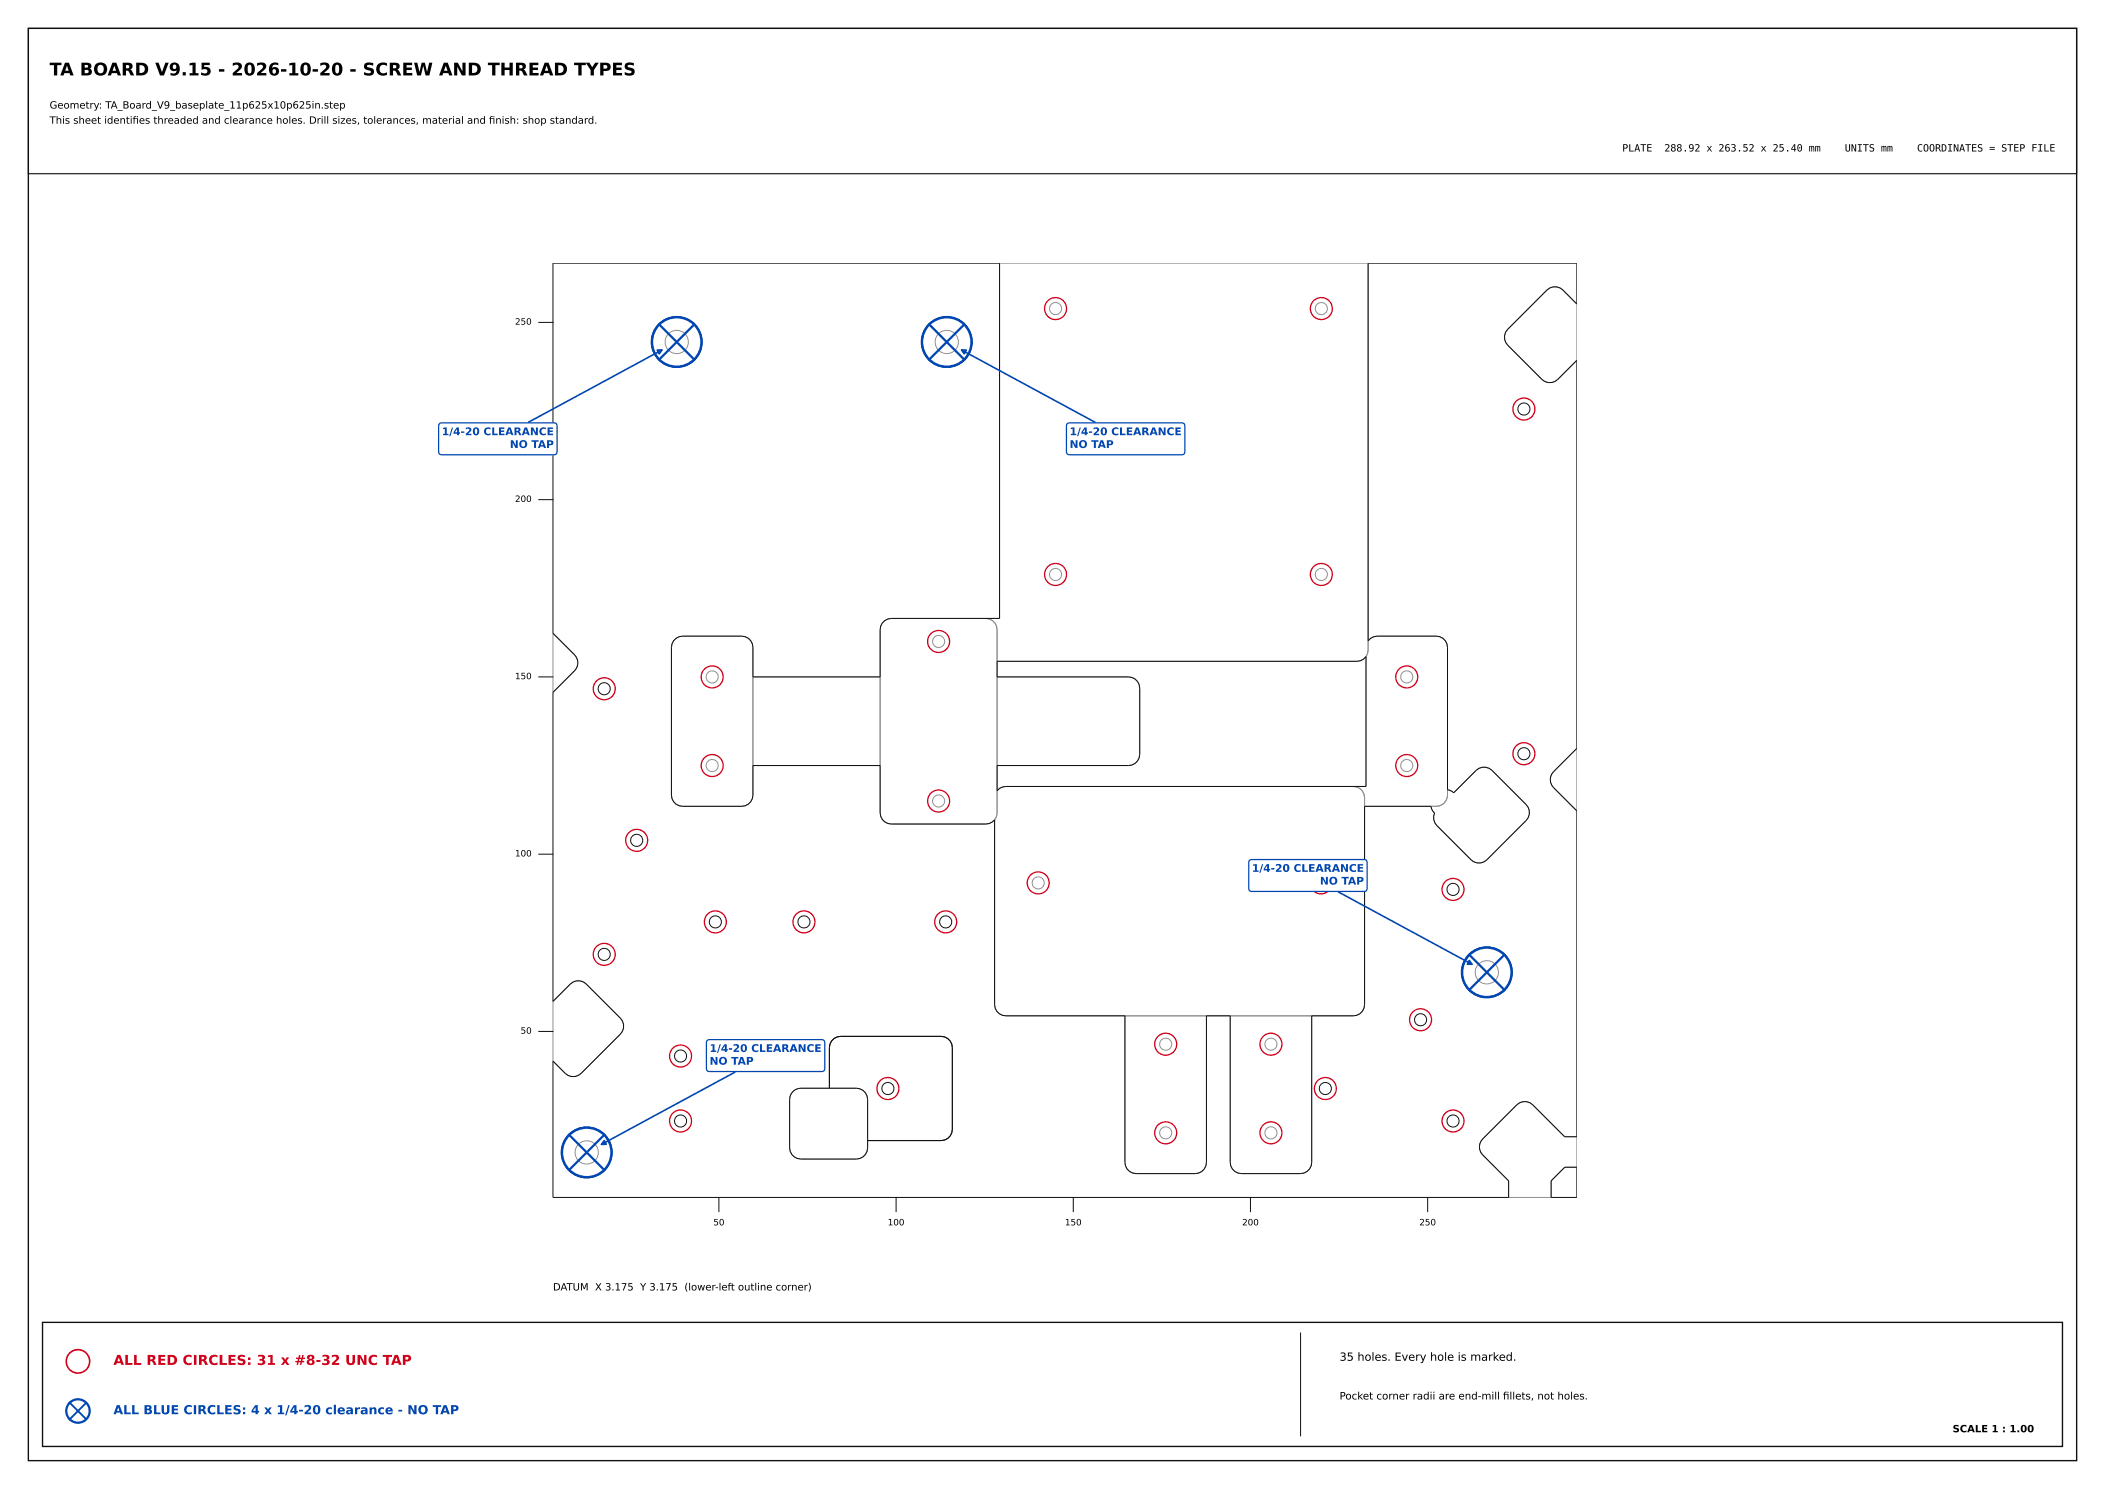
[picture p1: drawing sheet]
<svg xmlns="http://www.w3.org/2000/svg" width="594mm" height="420mm" viewBox="0 0 594 420" stroke-linecap="round" stroke-linejoin="round" font-family="sans-serif">
<g fill="none" stroke="#909090" stroke-width=".28">
<path d="M425.5 92.9l11-11.1a3.2 3.2 0 0 1 4.5 0l4 3.9v15.9l-5.4 5.4a3.2 3.2 0 0 1-4.5 0l-9.6-9.6a3.2 3.2 0 0 1 0-4.5zM156 178.6l6.1 6.1a3.2 3.2 0 0 1 0 4.5l-6.1 6.1zM278.2 174.4a3.2 3.2 0 0 1 3.2 3.2v51.7M190.1 180.7l.7-.7 .9-.4 .9-.2h16.7a3.2 3.2 0 0 1 3.2 3.2v41.7a3.2 3.2 0 0 1-3.2 3.1h-16.7a3.2 3.2 0 0 1-3.1-3.1v-41.7l.1-1zM212.5 190.9h35.9M281.4 190.9h37a3.2 3.2 0 0 1 3.2 3.2v18.7a3.2 3.2 0 0 1-3.2 3.1h-37M386.1 183.4v-109.2h-104v100.2h-30.6a3.2 3.2 0 0 0-3.1 3.2v51.7a3.2 3.2 0 0 0 3.1 3.1h26.7a3.2 3.2 0 0 0 3.2-3.1M386.1 183.4a3.2 3.2 0 0 1-3.2 3.1h-101.5M386.1 183.4l-.2 .9-.4 .9v36.6h-101.7l-1.7 .6-.7 .6M386.1 180.8l.7-.8 .9-.4 .9-.2h16.7a3.2 3.2 0 0 1 3.2 3.2v41.7M212.5 215.9h35.9M438.4 217.7l6.6-6.6v17.6l-6.6-6.5a3.2 3.2 0 0 1 0-4.5z"/>
<path d="M381.9 221.8a3.2 3.2 0 0 1 3.2 3.2v58.4a3.2 3.2 0 0 1-3.2 3.1h-98.1a3.2 3.2 0 0 1-3.1-3.1v-52.1l.6-1.3 .1-.7M385.1 227.4h20.2M408.5 224.3a3.2 3.2 0 0 1-3.2 3.1M408.5 222.8l1.2 .4 .5 .4 6.3-6.3a3.2 3.2 0 0 1 4.5 0l9.7 9.6a3.2 3.2 0 0 1 0 4.5l-11.1 11.1a3.2 3.2 0 0 1-4.5 0l-9.6-9.6a3.2 3.2 0 0 1-.7-3.6l-.5-.5-.5-1.4M160.9 277.6a3.2 3.2 0 0 1 4.5 0l9.7 9.6a3.2 3.2 0 0 1 0 4.5l-11.1 11.1a3.2 3.2 0 0 1-4.5 0l-3.5-3.5v-16.8zM317.4 286.5v41.4a3.2 3.2 0 0 0 3.2 3.1h16.7a3.2 3.2 0 0 0 3.1-3.1v-41.4M347.1 286.5v41.4a3.2 3.2 0 0 0 3.2 3.1h16.7a3.2 3.2 0 0 0 3.1-3.1v-41.4M224.1 307.6l.9-.5 1-.1h15.7a3.2 3.2 0 0 1 3.1 3.1v13.7a3.2 3.2 0 0 1-3.1 3.1h-15.7a3.2 3.2 0 0 1-3.2-3.1v-13.7l.2-1 .4-.8zM428 311.6a3.2 3.2 0 0 1 4.5 0l9 9h3.5v8.6h-3.4l-3.9 3.9v4.7h-12v-4.7l-7.3-7.3a3.2 3.2 0 0 1 0-4.5z"/>
<circle cx="191" cy="96.5" r="7.1"/>
<circle cx="191" cy="96.5" r="3.3"/>
<circle cx="267.2" cy="96.5" r="7.1"/>
<circle cx="267.2" cy="96.5" r="3.3"/>
<circle cx="297.9" cy="87" r="1.73"/>
<circle cx="372.9" cy="87" r="1.73"/>
<circle cx="297.9" cy="162" r="1.73"/>
<circle cx="372.9" cy="162" r="1.73"/>
<circle cx="201" cy="190.9" r="1.73"/>
<circle cx="264.9" cy="180.9" r="1.73"/>
<circle cx="397" cy="190.9" r="1.73"/>
<circle cx="201" cy="215.9" r="1.73"/>
<circle cx="397" cy="215.9" r="1.73"/>
<circle cx="264.9" cy="225.9" r="1.73"/>
<circle cx="293" cy="249" r="1.73"/>
<circle cx="372.8" cy="249" r="1.73"/>
<circle cx="419.6" cy="274.3" r="7.1"/>
<circle cx="419.6" cy="274.3" r="3.3"/>
<circle cx="328.9" cy="294.5" r="1.73"/>
<circle cx="358.6" cy="294.5" r="1.73"/>
<circle cx="328.9" cy="319.5" r="1.73"/>
<circle cx="358.6" cy="319.5" r="1.73"/>
<circle cx="165.6" cy="325.1" r="7.1"/>
<circle cx="165.6" cy="325.1" r="3.3"/>
</g>
<g fill="none" stroke="#101010" stroke-width=".28">
<path d="M156 74.2h126.1v100.2h-30.6a3.2 3.2 0 0 0-3.1 3.2v13.3h-35.9v-8.3a3.2 3.2 0 0 0-3.2-3.2h-16.7a3.2 3.2 0 0 0-3.1 3.2v41.7a3.2 3.2 0 0 0 3.1 3.1h16.7a3.2 3.2 0 0 0 3.2-3.1v-8.4h35.9v13.4a3.2 3.2 0 0 0 3.1 3.1h26.7l1.8-.5 .7-.6v52.1a3.2 3.2 0 0 0 3.1 3.1h33.6v41.4a3.2 3.2 0 0 0 3.2 3.1h16.7a3.2 3.2 0 0 0 3.1-3.1v-41.4h6.7v41.4a3.2 3.2 0 0 0 3.2 3.1h16.7a3.2 3.2 0 0 0 3.1-3.1v-41.4h11.8a3.2 3.2 0 0 0 3.2-3.1v-56h18.7l.5 1.4 .5 .5a3.2 3.2 0 0 0 .7 3.6l9.6 9.6a3.2 3.2 0 0 0 4.5 0l11.1-11.1a3.2 3.2 0 0 0 0-4.5l-9.7-9.6a3.2 3.2 0 0 0-4.5 0l-6.3 6.3-.5-.4-1.2-.4v-40.2a3.2 3.2 0 0 0-3.2-3.2h-16.7l-.9 .2-.9 .4-.7 .8v-106.6h58.9v11.5l-4-3.9a3.2 3.2 0 0 0-4.5 0l-11 11.1a3.2 3.2 0 0 0 0 4.5l9.6 9.6a3.2 3.2 0 0 0 4.5 0l5.4-5.4v109.5l-6.6 6.6a3.2 3.2 0 0 0 0 4.5l6.6 6.5v91.9h-3.5l-9-9a3.2 3.2 0 0 0-4.5 0l-9.6 9.7a3.2 3.2 0 0 0 0 4.5l7.3 7.3v4.7h-269.7v-38.5l3.5 3.5a3.2 3.2 0 0 0 4.5 0l11.1-11.1a3.2 3.2 0 0 0 0-4.5l-9.7-9.6a3.2 3.2 0 0 0-4.5 0l-4.9 4.9v-87.2l6.1-6.1a3.2 3.2 0 0 0 0-4.5l-6.1-6.1zM152 90.9h4M152 140.9h4M152 190.9h4M281.4 186.5h101.5l1-.1 .9-.5 .7-.7v36.6h-101.7l-1.7 .6-.7 .6v-7.1h37a3.2 3.2 0 0 0 3.2-3.1v-18.7a3.2 3.2 0 0 0-3.2-3.2h-37zM152 240.9h4M152 290.9h4M223.8 307.8l.7-.5 1.5-.3h15.7a3.2 3.2 0 0 1 3.1 3.1v13.7a3.2 3.2 0 0 1-3.1 3.1h-15.7a3.2 3.2 0 0 1-3.2-3.1v-13.7l.1-.8zM234 307v-11.5a3.2 3.2 0 0 1 3.2-3.2h28.4a3.2 3.2 0 0 1 3.1 3.2v23.1a3.2 3.2 0 0 1-3.1 3.1h-20.8M202.9 337.8v4M252.9 337.8v4M302.9 337.8v4"/>
<path d="M352.9 337.8v4M402.9 337.8v4M441.6 329.2h3.4v8.6h-7.3v-4.7z"/>
<circle cx="191" cy="96.5" r="7.1"/>
<circle cx="267.2" cy="96.5" r="7.1"/>
<circle cx="430" cy="115.4" r="1.73"/>
<circle cx="170.5" cy="194.3" r="1.73"/>
<circle cx="430" cy="212.6" r="1.73"/>
<circle cx="179.7" cy="237" r="1.73"/>
<circle cx="410" cy="250.9" r="1.73"/>
<circle cx="170.5" cy="269.2" r="1.73"/>
<circle cx="201.9" cy="260" r="1.73"/>
<circle cx="226.9" cy="260" r="1.73"/>
<circle cx="266.9" cy="260" r="1.73"/>
<circle cx="419.6" cy="274.3" r="7.1"/>
<circle cx="192" cy="297.9" r="1.73"/>
<circle cx="400.9" cy="287.6" r="1.73"/>
<circle cx="192" cy="316.2" r="1.73"/>
<circle cx="250.5" cy="307" r="1.73"/>
<circle cx="374" cy="307" r="1.73"/>
<circle cx="410" cy="316.2" r="1.73"/>
<circle cx="165.6" cy="325.1" r="7.1"/>
</g>
<g fill="none" stroke="#d0021b" stroke-width=".37">
<circle cx="297.9" cy="87" r="3.1"/>
<circle cx="372.9" cy="87" r="3.1"/>
<circle cx="430" cy="115.4" r="3.1"/>
<circle cx="297.9" cy="162" r="3.1"/>
<circle cx="372.9" cy="162" r="3.1"/>
<circle cx="170.5" cy="194.3" r="3.1"/>
<circle cx="201" cy="190.9" r="3.1"/>
<circle cx="264.9" cy="180.9" r="3.1"/>
<circle cx="397" cy="190.9" r="3.1"/>
<circle cx="201" cy="215.9" r="3.1"/>
<circle cx="397" cy="215.9" r="3.1"/>
<circle cx="430" cy="212.6" r="3.1"/>
<circle cx="179.7" cy="237" r="3.1"/>
<circle cx="264.9" cy="225.9" r="3.1"/>
<circle cx="293" cy="249" r="3.1"/>
<circle cx="372.8" cy="249" r="3.1"/>
<circle cx="410" cy="250.9" r="3.1"/>
<circle cx="170.5" cy="269.2" r="3.1"/>
<circle cx="201.9" cy="260" r="3.1"/>
<circle cx="226.9" cy="260" r="3.1"/>
<circle cx="266.9" cy="260" r="3.1"/>
<circle cx="192" cy="297.9" r="3.1"/>
<circle cx="328.9" cy="294.5" r="3.1"/>
<circle cx="358.6" cy="294.5" r="3.1"/>
<circle cx="400.9" cy="287.6" r="3.1"/>
<circle cx="192" cy="316.2" r="3.1"/>
<circle cx="250.6" cy="307" r="3.1"/>
<circle cx="328.9" cy="319.5" r="3.1"/>
<circle cx="358.6" cy="319.5" r="3.1"/>
<circle cx="374" cy="307" r="3.1"/>
<circle cx="410" cy="316.2" r="3.1"/>
</g>
<g fill="none" stroke="#0047b3" stroke-width=".71" stroke-linecap="butt">
<circle cx="191" cy="96.5" r="7"/>
<circle cx="267.2" cy="96.5" r="7"/>
<circle cx="419.6" cy="274.3" r="7"/>
<circle cx="165.6" cy="325.1" r="7"/>
</g>
<path d="M186 91.5l9.9 9.9M195.9 91.5l-9.9 9.9M262.2 91.5l9.9 9.9M272.1 91.5l-9.9 9.9M414.6 269.3l9.9 9.9M424.5 269.3l-9.9 9.9M160.6 320.1l9.9 9.9M170.5 320.1l-9.9 9.9" fill="none" stroke="#0047b3" stroke-width=".63"/>
<path d="M207.4 302.4l-37.7 20.4" fill="none" stroke="#0047b3" stroke-width=".46"/>
<path d="M170.5 321.7l.6 1.1h-1.4z" fill="#0047b3" stroke="#0047b3" stroke-width=".46"/>
<path d="M199.6 293.5l.6-.3h31.6a.8 .8 0 0 1 .9 .9v7.2a.8 .8 0 0 1-.9 .9h-31.6a.8 .8 0 0 1-.9-.9v-7.2z" fill="#fff" stroke="#0047b3" stroke-width=".35"/>
<path d="M186.8 98.7l-37.7 20.4" fill="none" stroke="#0047b3" stroke-width=".46"/>
<path d="M185.4 98.8l1.4-.1-.8 1.1z" fill="#0047b3" stroke="#0047b3" stroke-width=".46"/>
<path d="M124 119.5l.7-.2h31.6a.8 .8 0 0 1 .9 .9v7.2a.8 .8 0 0 1-.9 .9h-31.6a.8 .8 0 0 1-.9-.9v-7.2z" fill="#fff" stroke="#0047b3" stroke-width=".35"/>
<path d="M271.3 98.7l37.7 20.4" fill="none" stroke="#0047b3" stroke-width=".46"/>
<path d="M271.3 98.7l1.4 .1-.6 1z" fill="#0047b3" stroke="#0047b3" stroke-width=".46"/>
<path d="M301.2 119.5l.6-.2h31.6a.8 .8 0 0 1 .9 .9v7.2a.8 .8 0 0 1-.9 .9h-31.6a.8 .8 0 0 1-.9-.9v-7.2z" fill="#fff" stroke="#0047b3" stroke-width=".35"/>
<path d="M377.7 251.6l37.7 20.4" fill="none" stroke="#0047b3" stroke-width=".46"/>
<path d="M414.6 270.9l.8 1.1h-1.4z" fill="#0047b3" stroke="#0047b3" stroke-width=".46"/>
<path d="M352.6 242.7l.7-.3h31.6a.8 .8 0 0 1 .9 .9v7.2a.8 .8 0 0 1-.9 .9h-31.6a.8 .8 0 0 1-.9-.9v-7.2z" fill="#fff" stroke="#0047b3" stroke-width=".35"/>
<path d="M8 8h578v404h-578zM12 373h570v35h-570z" fill="none" stroke="#101010" stroke-width=".39"/>
<circle cx="22" cy="384" r="3.3" fill="none" stroke="#d0021b" stroke-width=".46"/>
<circle cx="22" cy="398" r="3.3" fill="none" stroke="#0047b3" stroke-width=".63" stroke-linecap="butt"/>
<path d="M19.7 395.7l4.6 4.6M24.3 395.7l-4.6 4.6" fill="none" stroke="#0047b3" stroke-width=".53"/>
<path d="M367 376v29" fill="none" stroke="#101010" stroke-width=".28"/>
<path d="M8 8h578v41h-578z" fill="none" stroke="#101010" stroke-width=".32"/>
<text font-size="4.9" x="14" y="21.3">TA BOARD V9.15 - 2026-10-20 - SCREW AND THREAD TYPES</text>
<text font-size="3.9" fill="#d0021b" x="32" y="385">ALL RED CIRCLES: 31 x #8-32 UNC TAP</text>
<text font-size="3.5" fill="#0047b3" x="32" y="398.9">ALL BLUE CIRCLES: 4 x 1/4-20 clearance - NO TAP</text>
<text font-size="3.2" x="378" y="383.8">35 holes. Every hole is marked.</text>
<g font-size="3" fill="#0047b3">
<text x="124.7" y="122.8">1/4-20 CLEARANCE</text>
<text x="301.8" y="122.8">1/4-20 CLEARANCE</text>
<text x="143.9" y="126.4">NO TAP</text>
<text x="301.8" y="126.4">NO TAP</text>
<text x="353.3" y="245.9">1/4-20 CLEARANCE</text>
<text x="372.5" y="249.5">NO TAP</text>
<text x="200.2" y="296.7">1/4-20 CLEARANCE</text>
<text x="200.2" y="300.3">NO TAP</text>
</g>
<g font-size="2.9">
<text x="378" y="394.8">Pocket corner radii are end-mill fllets, not holes.</text>
<text x="424.1" y="394.8">i</text>
</g>
<g font-size="2.8">
<text x="14" y="30.6">Geometry: TA_Board_V9_baseplate_11p625x10p625in.step</text>
<text x="14" y="34.9">This sheet identifes threaded and clearance holes. Drill sizes, tolerances, material and fnish: shop standard.</text>
<text x="37.4" y="34.9">i</text>
<text x="138" y="34.9">i</text>
<text x="457.8" y="42.7">PLATE</text>
<text x="469.6" y="42.7">288.92 x 263.52 x 25.40 mm</text>
<text x="520.6" y="42.7">UNITS mm</text>
<text x="540.9" y="42.7">COORDINATES = STEP FILE</text>
<text x="156" y="364">DATUM X 3.175 Y 3.175 (lower-left outline corner)</text>
<text x="551" y="404">SCALE 1 : 1.00</text>
</g>
<g font-size="2.5">
<text x="145.3" y="91.6">250</text>
<text x="145.3" y="141.6">200</text>
<text x="145.3" y="191.6">150</text>
<text x="145.3" y="241.6">100</text>
<text x="146.9" y="291.6">50</text>
<text x="201.3" y="345.6">50</text>
<text x="250.5" y="345.6">100</text>
<text x="300.5" y="345.6">150</text>
<text x="350.5" y="345.6">200</text>
<text x="400.5" y="345.6">250</text>
</g>
</svg>
